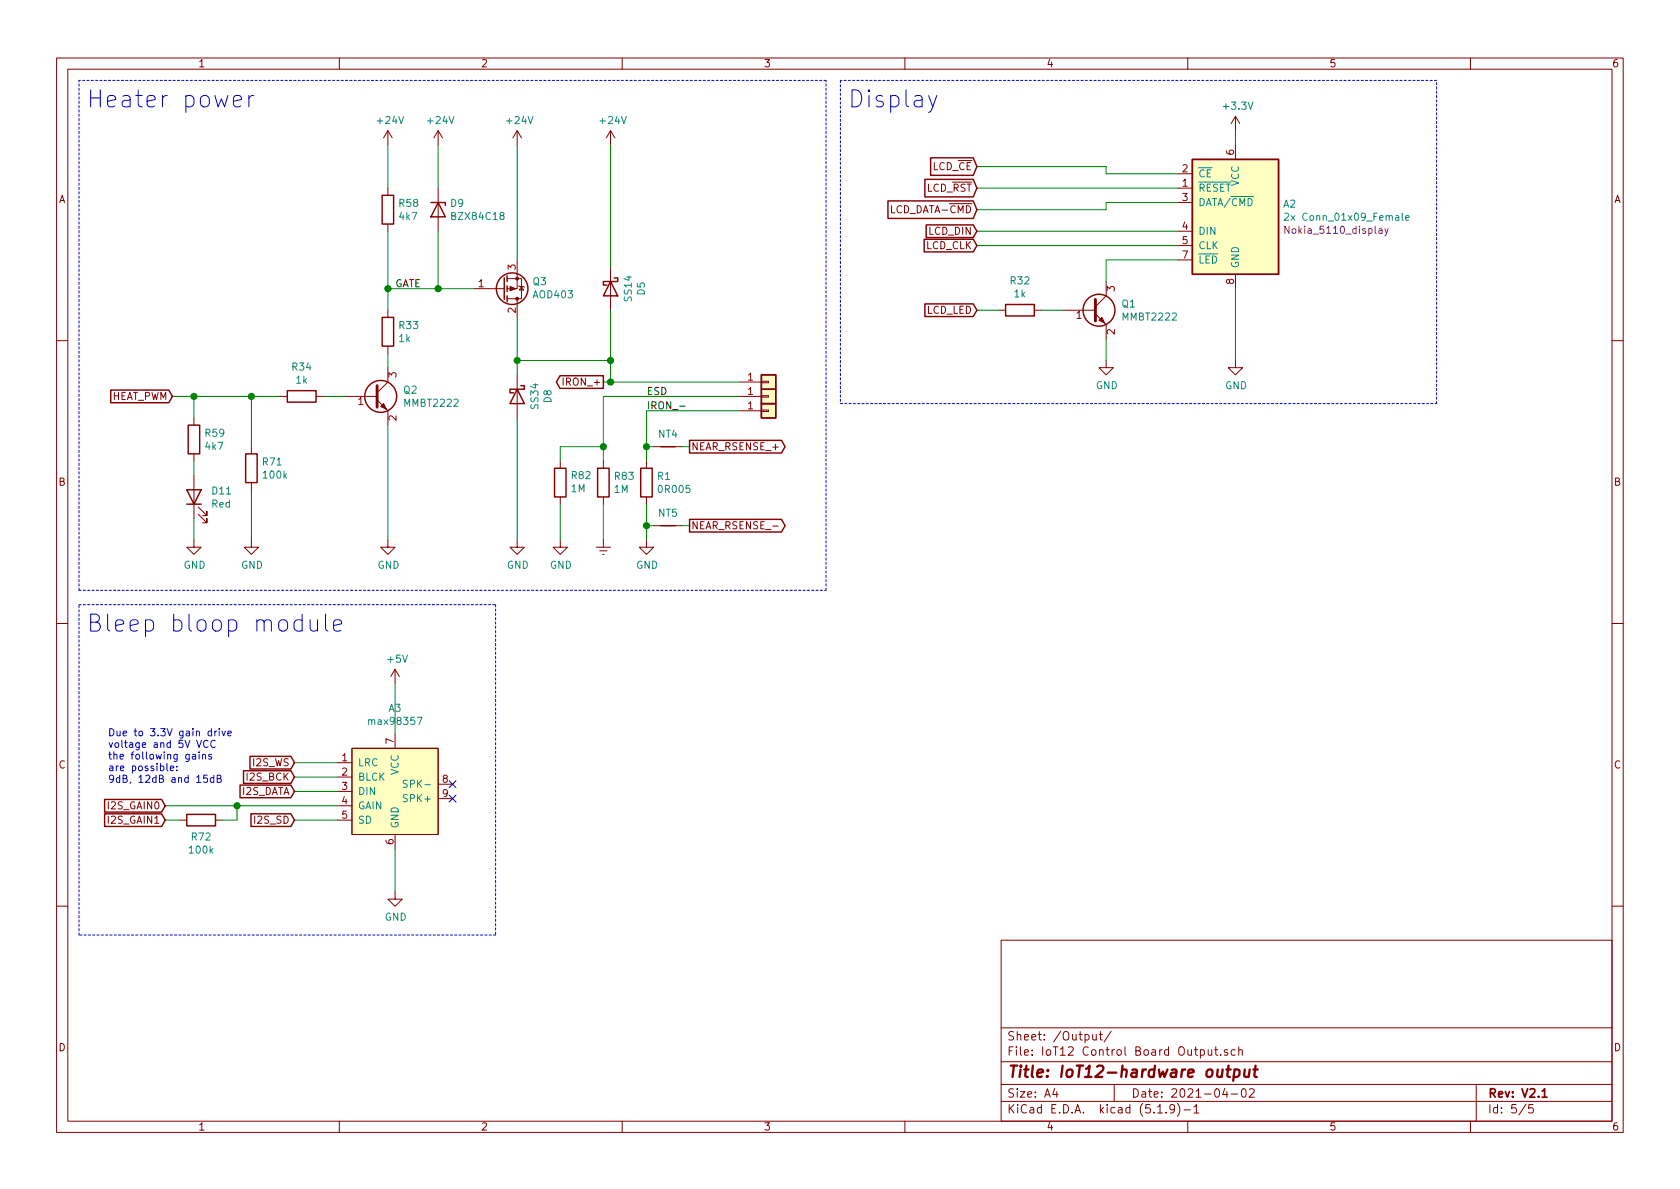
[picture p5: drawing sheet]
EESchema Schematic File Version 4
EELAYER 30 0
EELAYER END
$Descr A4 11693 8268
encoding utf-8
Sheet 5 5
Title "IoT12-hardware output"
Date "2021-04-02"
Rev "V2.1"
Comp ""
Comment1 ""
Comment2 ""
Comment3 ""
Comment4 ""
$EndDescr
$Comp
L power:GND #PWR0171
U 1 1
P 1750 3750
F 0 "#PWR0171" H 1750 3500 50  0001 C CNN
F 1 "GND" H 1755 3577 50  0000 C CNN
F 2 "" H 1750 3750 50  0001 C CNN
F 3 "" H 1750 3750 50  0001 C CNN
	1    1750 3750
	1    0    0    -1  
$EndComp
Wire Wire Line
	1750 2750 1750 3100
Wire Wire Line
	1750 3400 1750 3750
Connection ~ 1750 2750
Wire Wire Line
	1750 2750 1950 2750
Wire Notes Line
	5850 550  5850 2800
Wire Notes Line
	5850 2800 10000 2800
Wire Notes Line
	10000 2800 10000 550 
Wire Notes Line
	10000 550  5850 550 
$Comp
L power:GND #PWR0169
U 1 1
P 8600 2500
F 0 "#PWR0169" H 8600 2250 50  0001 C CNN
F 1 "GND" H 8605 2327 50  0000 C CNN
F 2 "" H 8600 2500 50  0001 C CNN
F 3 "" H 8600 2500 50  0001 C CNN
	1    8600 2500
	1    0    0    -1  
$EndComp
Wire Wire Line
	8600 2500 8600 2000
$Comp
L power:+3.3V #PWR0163
U 1 1
P 8600 900
F 0 "#PWR0163" H 8600 750 50  0001 C CNN
F 1 "+3.3V" H 8615 1073 50  0000 C CNN
F 2 "" H 8600 900 50  0001 C CNN
F 3 "" H 8600 900 50  0001 C CNN
	1    8600 900 
	1    0    0    -1  
$EndComp
Wire Wire Line
	8600 900  8600 1000
Text Notes 5900 750  0    118  ~ 0
Display
Text GLabel 6800 2150 0    50   Input ~ 0
LCD_LED
Wire Wire Line
	8200 1300 6800 1300
Wire Wire Line
	8200 1600 6800 1600
Wire Wire Line
	8200 1700 6800 1700
Text GLabel 6800 1150 0    50   Input ~ 0
LCD_~CE
Text GLabel 6800 1300 0    50   Input ~ 0
LCD_~RST
Text GLabel 6800 1450 0    50   Input ~ 0
LCD_DATA-~CMD
Text GLabel 6800 1600 0    50   Input ~ 0
LCD_DIN
Text GLabel 6800 1700 0    50   Input ~ 0
LCD_CLK
Wire Wire Line
	6800 1450 7700 1450
Wire Wire Line
	7700 1450 7700 1400
Wire Wire Line
	7700 1400 8200 1400
Wire Wire Line
	8200 1200 7700 1200
Wire Wire Line
	7700 1200 7700 1150
Wire Wire Line
	7700 1150 6800 1150
Wire Wire Line
	8200 1800 7700 1800
Wire Wire Line
	7700 1800 7700 1950
$Comp
L power:GND #PWR0168
U 1 1
P 7700 2500
F 0 "#PWR0168" H 7700 2250 50  0001 C CNN
F 1 "GND" H 7705 2327 50  0000 C CNN
F 2 "" H 7700 2500 50  0001 C CNN
F 3 "" H 7700 2500 50  0001 C CNN
	1    7700 2500
	1    0    0    -1  
$EndComp
Wire Wire Line
	7700 2500 7700 2350
Wire Notes Line
	550  4100 5750 4100
Wire Notes Line
	5750 4100 5750 550 
Wire Notes Line
	5750 550  550  550 
$Comp
L power:GND #PWR0170
U 1 1
P 1350 3750
F 0 "#PWR0170" H 1350 3500 50  0001 C CNN
F 1 "GND" H 1355 3577 50  0000 C CNN
F 2 "" H 1350 3750 50  0001 C CNN
F 3 "" H 1350 3750 50  0001 C CNN
	1    1350 3750
	1    0    0    -1  
$EndComp
Wire Wire Line
	1350 2900 1350 2750
Wire Wire Line
	1350 2750 1750 2750
$Comp
L power:GND #PWR0172
U 1 1
P 2700 3750
F 0 "#PWR0172" H 2700 3500 50  0001 C CNN
F 1 "GND" H 2705 3577 50  0000 C CNN
F 2 "" H 2700 3750 50  0001 C CNN
F 3 "" H 2700 3750 50  0001 C CNN
	1    2700 3750
	1    0    0    -1  
$EndComp
Wire Wire Line
	2700 3750 2700 2950
Wire Wire Line
	2700 2450 2700 2550
Wire Wire Line
	2700 2150 2700 2000
Wire Wire Line
	3300 2000 3050 2000
Connection ~ 2700 2000
Wire Wire Line
	2700 2000 2700 1600
$Comp
L power:+24V #PWR0164
U 1 1
P 2700 1000
F 0 "#PWR0164" H 2700 850 50  0001 C CNN
F 1 "+24V" H 2715 1173 50  0000 C CNN
F 2 "" H 2700 1000 50  0001 C CNN
F 3 "" H 2700 1000 50  0001 C CNN
	1    2700 1000
	1    0    0    -1  
$EndComp
Wire Wire Line
	2700 1000 2700 1300
$Comp
L power:+24V #PWR0166
U 1 1
P 3600 1000
F 0 "#PWR0166" H 3600 850 50  0001 C CNN
F 1 "+24V" H 3615 1173 50  0000 C CNN
F 2 "" H 3600 1000 50  0001 C CNN
F 3 "" H 3600 1000 50  0001 C CNN
	1    3600 1000
	1    0    0    -1  
$EndComp
Wire Wire Line
	3600 1000 3600 1800
$Comp
L power:GND #PWR0173
U 1 1
P 3600 3750
F 0 "#PWR0173" H 3600 3500 50  0001 C CNN
F 1 "GND" H 3605 3577 50  0000 C CNN
F 2 "" H 3600 3750 50  0001 C CNN
F 3 "" H 3600 3750 50  0001 C CNN
	1    3600 3750
	1    0    0    -1  
$EndComp
$Comp
L power:Earth #PWR0175
U 1 1
P 4200 3750
F 0 "#PWR0175" H 4200 3500 50  0001 C CNN
F 1 "Earth" H 4200 3600 50  0001 C CNN
F 2 "" H 4200 3750 50  0001 C CNN
F 3 "~" H 4200 3750 50  0001 C CNN
	1    4200 3750
	1    0    0    -1  
$EndComp
$Comp
L power:+24V #PWR0165
U 1 1
P 3050 1000
F 0 "#PWR0165" H 3050 850 50  0001 C CNN
F 1 "+24V" H 3065 1173 50  0000 C CNN
F 2 "" H 3050 1000 50  0001 C CNN
F 3 "" H 3050 1000 50  0001 C CNN
	1    3050 1000
	1    0    0    -1  
$EndComp
Wire Wire Line
	3050 1600 3050 2000
Connection ~ 3050 2000
Wire Wire Line
	3050 2000 2700 2000
Wire Wire Line
	3600 2200 3600 2500
Wire Wire Line
	5150 2650 4250 2650
Wire Wire Line
	4250 2650 4250 2500
Wire Wire Line
	4250 2500 3600 2500
Connection ~ 3600 2500
Wire Wire Line
	3600 2500 3600 2600
$Comp
L power:+24V #PWR0167
U 1 1
P 4250 1000
F 0 "#PWR0167" H 4250 850 50  0001 C CNN
F 1 "+24V" H 4265 1173 50  0000 C CNN
F 2 "" H 4250 1000 50  0001 C CNN
F 3 "" H 4250 1000 50  0001 C CNN
	1    4250 1000
	1    0    0    -1  
$EndComp
Wire Wire Line
	4250 1850 4250 1000
Wire Wire Line
	4250 2150 4250 2500
Connection ~ 4250 2500
Text Notes 600  750  0    118  ~ 0
Heater power
Text GLabel 4200 2650 0    50   Output ~ 0
IRON_+
Wire Wire Line
	4250 2650 4200 2650
Connection ~ 4250 2650
Wire Wire Line
	3600 2900 3600 3750
Wire Wire Line
	4500 3200 4500 3100
Wire Wire Line
	4500 2850 5150 2850
Wire Wire Line
	4500 3500 4500 3650
$Comp
L power:GND #PWR0176
U 1 1
P 4500 3750
F 0 "#PWR0176" H 4500 3500 50  0001 C CNN
F 1 "GND" H 4505 3577 50  0000 C CNN
F 2 "" H 4500 3750 50  0001 C CNN
F 3 "" H 4500 3750 50  0001 C CNN
	1    4500 3750
	1    0    0    -1  
$EndComp
$Comp
L Transistor_BJT:BC817 Q2
U 1 1
P 2600 2750
F 0 "Q2" H 2804 2796 50  0000 L CNN
F 1 "MMBT2222" H 2804 2705 50  0000 L CNN
F 2 "Package_TO_SOT_SMD:SOT-23" H 2800 2675 50  0001 L CIN
F 3 "" H 2600 2750 50  0001 L CNN
	1    2600 2750
	1    0    0    -1  
$EndComp
$Comp
L Transistor_FET-extra:AOD403 Q3
U 1 1
P 3500 2000
F 0 "Q3" H 3704 1954 50  0000 L CNN
F 1 "AOD403" H 3704 2045 50  0000 L CNN
F 2 "Package_TO_SOT_SMD:TO-252-2" H 3700 1925 50  0001 L CIN
F 3 "" V 3500 2000 50  0001 L CNN
	1    3500 2000
	1    0    0    1   
$EndComp
$Comp
L Device:R R1
U 1 1
P 4500 3350
F 0 "R1" H 4570 3396 50  0000 L CNN
F 1 "0R005" H 4570 3305 50  0000 L CNN
F 2 "Resistor_SMD:R_2512_6332Metric_Pad1.52x3.35mm_HandSolder" V 4430 3350 50  0001 C CNN
F 3 "~" H 4500 3350 50  0001 C CNN
	1    4500 3350
	1    0    0    -1  
$EndComp
$Comp
L Device:D_Schottky D5
U 1 1
P 4250 2000
F 0 "D5" H 4250 2217 50  0000 C CNN
F 1 "SS14" H 4250 2126 50  0000 C CNN
F 2 "Diode_SMD:D_SMA" H 4250 2000 50  0001 C CNN
F 3 "~" H 4250 2000 50  0001 C CNN
	1    4250 2000
	0    1    1    0   
$EndComp
$Comp
L Device:D_Schottky D8
U 1 1
P 3600 2750
F 0 "D8" H 3600 2967 50  0000 C CNN
F 1 "SS34" H 3600 2876 50  0000 C CNN
F 2 "Diode_SMD:D_SMA" H 3600 2750 50  0001 C CNN
F 3 "~" H 3600 2750 50  0001 C CNN
	1    3600 2750
	0    1    1    0   
$EndComp
$Comp
L Diode:BZX84Cxx D9
U 1 1
P 3050 1450
F 0 "D9" V 3004 1530 50  0000 L CNN
F 1 "BZX84C18" V 3095 1530 50  0000 L CNN
F 2 "Diode_SMD:D_SOT-23_ANK" H 3050 1450 50  0001 C CNN
F 3 "~" H 3050 1450 50  0001 C CNN
	1    3050 1450
	0    1    1    0   
$EndComp
$Comp
L Device:R R58
U 1 1
P 2700 1450
F 0 "R58" H 2770 1496 50  0000 L CNN
F 1 "4k7" H 2770 1405 50  0000 L CNN
F 2 "Resistor_SMD:R_0805_2012Metric_Pad1.20x1.40mm_HandSolder" V 2630 1450 50  0001 C CNN
F 3 "~" H 2700 1450 50  0001 C CNN
	1    2700 1450
	1    0    0    -1  
$EndComp
$Comp
L Device:R R59
U 1 1
P 1350 3050
F 0 "R59" H 1420 3096 50  0000 L CNN
F 1 "4k7" H 1420 3005 50  0000 L CNN
F 2 "Resistor_SMD:R_0805_2012Metric_Pad1.20x1.40mm_HandSolder" V 1280 3050 50  0001 C CNN
F 3 "~" H 1350 3050 50  0001 C CNN
	1    1350 3050
	1    0    0    -1  
$EndComp
$Comp
L Device:LED D11
U 1 1
P 1350 3450
F 0 "D11" V 1389 3332 50  0000 R CNN
F 1 "Red" V 1298 3332 50  0000 R CNN
F 2 "LED_SMD:LED_0805_2012Metric_Pad1.15x1.40mm_HandSolder" H 1350 3450 50  0001 C CNN
F 3 "~" H 1350 3450 50  0001 C CNN
	1    1350 3450
	0    -1   -1   0   
$EndComp
$Comp
L Display_Graphic-extra:Nokia_5110_display A2
U 1 1
P 8600 1500
F 0 "A2" H 8930 1591 50  0000 L CNN
F 1 "2x Conn_01x09_Female" H 8930 1500 50  0000 L CNN
F 2 "Display-extra:Nokia_5110_display_module" H 8600 900 50  0001 C CNN
F 3 "" H 9000 1200 50  0001 C CNN
F 4 "Nokia_5110_display" H 8930 1409 50  0000 L CNN "Description"
	1    8600 1500
	1    0    0    -1  
$EndComp
$Comp
L Device:R R71
U 1 1
P 1750 3250
F 0 "R71" H 1820 3296 50  0000 L CNN
F 1 "100k" H 1820 3205 50  0000 L CNN
F 2 "Resistor_SMD:R_0805_2012Metric_Pad1.20x1.40mm_HandSolder" V 1680 3250 50  0001 C CNN
F 3 "~" H 1750 3250 50  0001 C CNN
	1    1750 3250
	1    0    0    -1  
$EndComp
$Comp
L Device:R R34
U 1 1
P 2100 2750
F 0 "R34" V 1893 2750 50  0000 C CNN
F 1 "1k" V 1984 2750 50  0000 C CNN
F 2 "Resistor_SMD:R_0805_2012Metric_Pad1.20x1.40mm_HandSolder" V 2030 2750 50  0001 C CNN
F 3 "~" H 2100 2750 50  0001 C CNN
	1    2100 2750
	0    1    1    0   
$EndComp
$Comp
L Device:R R33
U 1 1
P 2700 2300
F 0 "R33" H 2770 2346 50  0000 L CNN
F 1 "1k" H 2770 2255 50  0000 L CNN
F 2 "Resistor_SMD:R_0805_2012Metric_Pad1.20x1.40mm_HandSolder" V 2630 2300 50  0001 C CNN
F 3 "~" H 2700 2300 50  0001 C CNN
	1    2700 2300
	1    0    0    -1  
$EndComp
$Comp
L Device:R R82
U 1 1
P 3900 3350
F 0 "R82" H 3830 3304 50  0000 R CNN
F 1 "1M" H 3830 3395 50  0000 R CNN
F 2 "Resistor_SMD:R_0805_2012Metric_Pad1.20x1.40mm_HandSolder" V 3830 3350 50  0001 C CNN
F 3 "~" H 3900 3350 50  0001 C CNN
	1    3900 3350
	-1   0    0    1   
$EndComp
$Comp
L Device:R R83
U 1 1
P 4200 3350
F 0 "R83" H 4270 3396 50  0000 L CNN
F 1 "1M" H 4270 3305 50  0000 L CNN
F 2 "Resistor_SMD:R_0805_2012Metric_Pad1.20x1.40mm_HandSolder" V 4130 3350 50  0001 C CNN
F 3 "~" H 4200 3350 50  0001 C CNN
	1    4200 3350
	1    0    0    -1  
$EndComp
Wire Wire Line
	4200 3200 4200 3100
$Comp
L power:GND #PWR0174
U 1 1
P 3900 3750
F 0 "#PWR0174" H 3900 3500 50  0001 C CNN
F 1 "GND" H 3905 3577 50  0000 C CNN
F 2 "" H 3900 3750 50  0001 C CNN
F 3 "" H 3900 3750 50  0001 C CNN
	1    3900 3750
	1    0    0    -1  
$EndComp
$Comp
L Connector_Generic:Conn_01x01 J5
U 1 1
P 5350 2650
F 0 "J5" H 5430 2692 50  0001 L CNN
F 1 "~" H 5430 2646 50  0000 L CNN
F 2 "TestPoint:TestPoint_THTPad_D2.0mm_Drill1.0mm" H 5350 2650 50  0001 C CNN
F 3 "~" H 5350 2650 50  0001 C CNN
	1    5350 2650
	1    0    0    -1  
$EndComp
$Comp
L Connector_Generic:Conn_01x01 J3
U 1 1
P 5350 2750
F 0 "J3" H 5430 2792 50  0001 L CNN
F 1 "~" H 5430 2746 50  0000 L CNN
F 2 "TestPoint:TestPoint_THTPad_D2.0mm_Drill1.0mm" H 5350 2750 50  0001 C CNN
F 3 "~" H 5350 2750 50  0001 C CNN
	1    5350 2750
	1    0    0    -1  
$EndComp
$Comp
L Connector_Generic:Conn_01x01 J4
U 1 1
P 5350 2850
F 0 "J4" H 5430 2892 50  0001 L CNN
F 1 "~" H 5430 2801 50  0000 L CNN
F 2 "TestPoint:TestPoint_THTPad_D2.0mm_Drill1.0mm" H 5350 2850 50  0001 C CNN
F 3 "~" H 5350 2850 50  0001 C CNN
	1    5350 2850
	1    0    0    -1  
$EndComp
Wire Wire Line
	4200 3500 4200 3750
Wire Wire Line
	3900 3500 3900 3750
Wire Wire Line
	3900 3200 3900 3100
Wire Wire Line
	3900 3100 4200 3100
Connection ~ 4200 3100
Wire Wire Line
	4200 3100 4200 2750
Text Label 4500 2750 0    50   ~ 0
ESD
$Comp
L Device:Net-Tie_2 NT5
U 1 1
P 4650 3650
F 0 "NT5" H 4650 3739 50  0000 C CNN
F 1 "~" H 4650 3740 50  0000 C CNN
F 2 "NetTie-extra:NetTie-2_SMD_Pad0.25mm" H 4650 3650 50  0001 C CNN
F 3 "~" H 4650 3650 50  0001 C CNN
	1    4650 3650
	1    0    0    -1  
$EndComp
Wire Wire Line
	4550 3650 4500 3650
Connection ~ 4500 3650
Wire Wire Line
	4500 3650 4500 3750
Text GLabel 4800 3650 2    50   Output ~ 0
NEAR_RSENSE_-
Wire Wire Line
	1350 3200 1350 3300
Wire Wire Line
	1350 3600 1350 3750
Wire Wire Line
	4750 3650 4800 3650
$Comp
L Device:Net-Tie_2 NT4
U 1 1
P 4650 3100
F 0 "NT4" H 4650 3189 50  0000 C CNN
F 1 "~" H 4650 3190 50  0000 C CNN
F 2 "NetTie-extra:NetTie-2_SMD_Pad0.25mm" H 4650 3100 50  0001 C CNN
F 3 "~" H 4650 3100 50  0001 C CNN
	1    4650 3100
	1    0    0    -1  
$EndComp
Text GLabel 4800 3100 2    50   Output ~ 0
NEAR_RSENSE_+
Wire Wire Line
	4550 3100 4500 3100
Connection ~ 4500 3100
Wire Wire Line
	4500 3100 4500 2850
Wire Wire Line
	4750 3100 4800 3100
Wire Notes Line
	550  4100 550  550 
Wire Wire Line
	3050 1300 3050 1000
Text Label 4500 2850 0    50   ~ 0
IRON_-
Wire Wire Line
	4200 2750 5150 2750
Wire Wire Line
	2250 2750 2400 2750
Text GLabel 1200 2750 0    50   Input ~ 0
HEAT_PWM
Wire Wire Line
	1200 2750 1350 2750
Connection ~ 1350 2750
$Comp
L Transistor_BJT:BC817 Q1
U 1 1
P 7600 2150
F 0 "Q1" H 7804 2196 50  0000 L CNN
F 1 "MMBT2222" H 7804 2105 50  0000 L CNN
F 2 "Package_TO_SOT_SMD:SOT-23" H 7800 2075 50  0001 L CIN
F 3 "" H 7600 2150 50  0001 L CNN
	1    7600 2150
	1    0    0    -1  
$EndComp
$Comp
L Device:R R32
U 1 1
P 7100 2150
F 0 "R32" V 6893 2150 50  0000 C CNN
F 1 "1k" V 6984 2150 50  0000 C CNN
F 2 "Resistor_SMD:R_0805_2012Metric_Pad1.20x1.40mm_HandSolder" V 7030 2150 50  0001 C CNN
F 3 "~" H 7100 2150 50  0001 C CNN
	1    7100 2150
	0    1    1    0   
$EndComp
Wire Wire Line
	6800 2150 6950 2150
Wire Wire Line
	7250 2150 7400 2150
Text GLabel 2050 5400 0    50   Input ~ 0
I2S_BCK
Text GLabel 2050 5300 0    50   Input ~ 0
I2S_WS
Text GLabel 2050 5500 0    50   Input ~ 0
I2S_DATA
$Comp
L Module-extra:max98357 A3
U 1 1
P 2750 5500
F 0 "A3" H 2750 6081 50  0000 C CNN
F 1 "max98357" H 2750 5990 50  0000 C CNN
F 2 "Module-extra:max98357" H 2750 5500 50  0001 C CNN
F 3 "" H 2750 5500 50  0001 C CNN
	1    2750 5500
	1    0    0    -1  
$EndComp
$Comp
L power:+5V #PWR0177
U 1 1
P 2750 4750
F 0 "#PWR0177" H 2750 4600 50  0001 C CNN
F 1 "+5V" H 2765 4923 50  0000 C CNN
F 2 "" H 2750 4750 50  0001 C CNN
F 3 "" H 2750 4750 50  0001 C CNN
	1    2750 4750
	1    0    0    -1  
$EndComp
$Comp
L power:GND #PWR0178
U 1 1
P 2750 6200
F 0 "#PWR0178" H 2750 5950 50  0001 C CNN
F 1 "GND" H 2755 6027 50  0000 C CNN
F 2 "" H 2750 6200 50  0001 C CNN
F 3 "" H 2750 6200 50  0001 C CNN
	1    2750 6200
	1    0    0    -1  
$EndComp
Wire Wire Line
	2750 6200 2750 5900
Wire Wire Line
	2750 5100 2750 4750
Wire Wire Line
	2050 5300 2350 5300
Wire Wire Line
	2050 5400 2350 5400
Wire Wire Line
	2050 5500 2350 5500
NoConn ~ 3150 5450
NoConn ~ 3150 5550
Text GLabel 1150 5600 0    50   Input ~ 0
I2S_GAIN0
Text GLabel 2050 5700 0    50   Input ~ 0
I2S_SD
Wire Wire Line
	2350 5700 2050 5700
Wire Notes Line
	550  4200 3450 4200
Wire Notes Line
	3450 4200 3450 6500
Wire Notes Line
	3450 6500 550  6500
Wire Notes Line
	550  6500 550  4200
Text Notes 600  4400 0    118  ~ 0
Bleep bloop module
Text GLabel 1150 5700 0    50   Input ~ 0
I2S_GAIN1
$Comp
L Device:R R72
U 1 1
P 1400 5700
F 0 "R72" V 1515 5700 50  0000 C CNN
F 1 "100k" V 1606 5700 50  0000 C CNN
F 2 "Resistor_SMD:R_0805_2012Metric_Pad1.20x1.40mm_HandSolder" V 1330 5700 50  0001 C CNN
F 3 "~" H 1400 5700 50  0001 C CNN
	1    1400 5700
	0    1    1    0   
$EndComp
Wire Wire Line
	1150 5700 1250 5700
Wire Wire Line
	1150 5600 1650 5600
Wire Wire Line
	1550 5700 1650 5700
Wire Wire Line
	1650 5700 1650 5600
Connection ~ 1650 5600
Wire Wire Line
	1650 5600 2350 5600
Text Label 2750 2000 0    50   ~ 0
GATE
Text Notes 750  5450 0    50   ~ 0
Due to 3.3V gain drive\nvoltage and 5V VCC \nthe following gains \nare possible:\n9dB, 12dB and 15dB
$EndSCHEMATC
